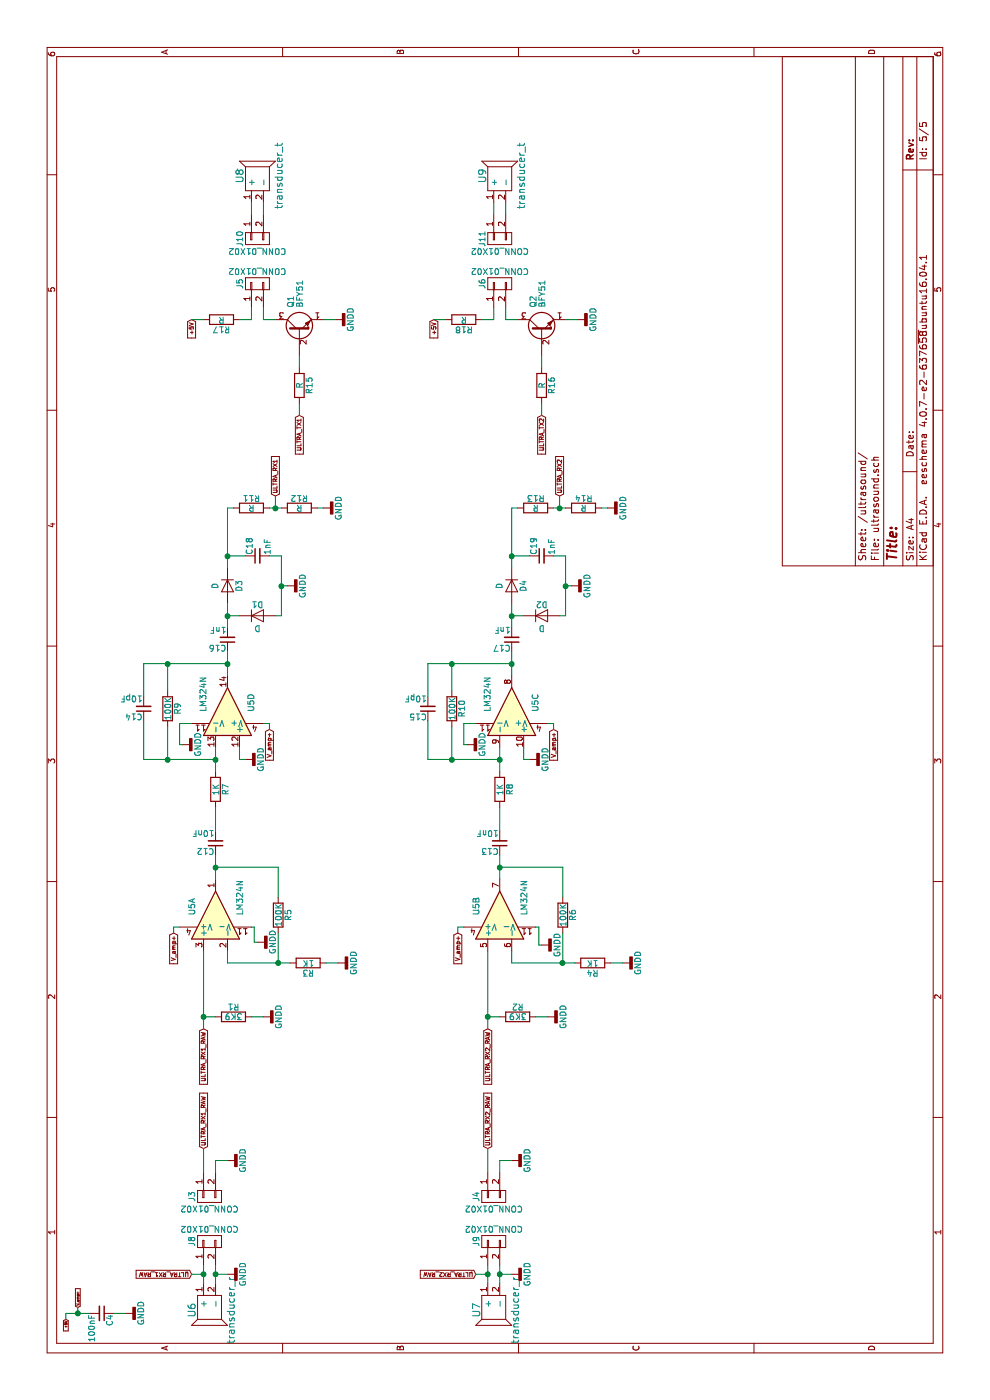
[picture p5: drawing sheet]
EESchema Schematic File Version 2
LIBS:power
LIBS:device
LIBS:switches
LIBS:relays
LIBS:motors
LIBS:transistors
LIBS:conn
LIBS:linear
LIBS:regul
LIBS:74xx
LIBS:cmos4000
LIBS:adc-dac
LIBS:memory
LIBS:xilinx
LIBS:microcontrollers
LIBS:dsp
LIBS:microchip
LIBS:analog_switches
LIBS:motorola
LIBS:texas
LIBS:intel
LIBS:audio
LIBS:interface
LIBS:digital-audio
LIBS:philips
LIBS:display
LIBS:cypress
LIBS:siliconi
LIBS:opto
LIBS:atmel
LIBS:contrib
LIBS:valves
LIBS:adc122s101
LIBS:l298_th
LIBS:transducer
LIBS:Proto1-cache
EELAYER 25 0
EELAYER END
$Descr A4 11693 8268
encoding utf-8
Sheet 5 5
Title ""
Date ""
Rev ""
Comp ""
Comment1 ""
Comment2 ""
Comment3 ""
Comment4 ""
$EndDescr
$Comp
L 2N3904 Q1
U 1 1
P 8925 2500
F 0 "Q1" H 9125 2575 50  0000 L CNN
F 1 "BFY51" H 9125 2500 50  0000 L CNN
F 2 "TO_SOT_Packages_THT:TO-92_Molded_Narrow" H 9125 2425 50  0001 L CIN
F 3 "" H 8925 2500 50  0001 L CNN
F 4 "UofG" H 9125 2675 50  0001 C CNN "part#"
	1    8925 2500
	1    0    0    -1  
$EndComp
$Comp
L R R15
U 1 1
P 8475 2500
F 0 "R15" V 8555 2500 50  0000 C CNN
F 1 "R" V 8475 2500 50  0000 C CNN
F 2 "Resistors_THT:R_Axial_DIN0207_L6.3mm_D2.5mm_P10.16mm_Horizontal" V 8405 2500 50  0001 C CNN
F 3 "" H 8475 2500 50  0001 C CNN
F 4 "UofG" H 8555 2600 50  0001 C CNN "part#"
	1    8475 2500
	0    1    1    0   
$EndComp
$Comp
L CONN_01X02 J5
U 1 1
P 9325 2150
F 0 "J5" H 9325 2300 50  0000 C CNN
F 1 "CONN_01X02" V 9425 2150 50  0000 C CNN
F 2 "Connectors_Terminal_Blocks:TerminalBlock_Altech_AK300-2_P5.00mm" H 9325 2150 50  0001 C CNN
F 3 "" H 9325 2150 50  0001 C CNN
F 4 "UofG" H 9325 2400 50  0001 C CNN "part#"
	1    9325 2150
	1    0    0    -1  
$EndComp
$Comp
L CONN_01X02 J3
U 1 1
P 1700 1750
F 0 "J3" H 1700 1900 50  0000 C CNN
F 1 "CONN_01X02" V 1800 1750 50  0000 C CNN
F 2 "Connectors_Terminal_Blocks:TerminalBlock_Altech_AK300-2_P5.00mm" H 1700 1750 50  0001 C CNN
F 3 "" H 1700 1750 50  0001 C CNN
F 4 "UofG" H 1700 2000 50  0001 C CNN "part#"
	1    1700 1750
	-1   0    0    -1  
$EndComp
$Comp
L GNDD #PWR018
U 1 1
P 2000 1900
F 0 "#PWR018" H 2000 1650 50  0001 C CNN
F 1 "GNDD" H 2000 1775 50  0000 C CNN
F 2 "" H 2000 1900 50  0001 C CNN
F 3 "" H 2000 1900 50  0001 C CNN
	1    2000 1900
	1    0    0    -1  
$EndComp
$Comp
L R R1
U 1 1
P 3200 1950
F 0 "R1" V 3280 1950 50  0000 C CNN
F 1 "3K9" V 3200 1950 50  0000 C CNN
F 2 "Resistors_THT:R_Axial_DIN0207_L6.3mm_D2.5mm_P10.16mm_Horizontal" V 3130 1950 50  0001 C CNN
F 3 "" H 3200 1950 50  0001 C CNN
F 4 "UofG" H 3280 2050 50  0001 C CNN "part#"
	1    3200 1950
	1    0    0    -1  
$EndComp
$Comp
L GNDD #PWR019
U 1 1
P 3200 2200
F 0 "#PWR019" H 3200 1950 50  0001 C CNN
F 1 "GNDD" H 3200 2075 50  0000 C CNN
F 2 "" H 3200 2200 50  0001 C CNN
F 3 "" H 3200 2200 50  0001 C CNN
	1    3200 2200
	1    0    0    -1  
$EndComp
$Comp
L R R5
U 1 1
P 4050 2325
F 0 "R5" V 4130 2325 50  0000 C CNN
F 1 "100K" V 4050 2325 50  0000 C CNN
F 2 "Resistors_THT:R_Axial_DIN0207_L6.3mm_D2.5mm_P10.16mm_Horizontal" V 3980 2325 50  0001 C CNN
F 3 "" H 4050 2325 50  0001 C CNN
F 4 "UofG" H 4130 2425 50  0001 C CNN "part#"
	1    4050 2325
	0    1    1    0   
$EndComp
$Comp
L R R3
U 1 1
P 3650 2575
F 0 "R3" V 3730 2575 50  0000 C CNN
F 1 "1K" V 3650 2575 50  0000 C CNN
F 2 "Resistors_THT:R_Axial_DIN0207_L6.3mm_D2.5mm_P10.16mm_Horizontal" V 3580 2575 50  0001 C CNN
F 3 "" H 3650 2575 50  0001 C CNN
F 4 "UofG" H 3730 2675 50  0001 C CNN "part#"
	1    3650 2575
	-1   0    0    1   
$EndComp
$Comp
L GNDD #PWR020
U 1 1
P 3650 2825
F 0 "#PWR020" H 3650 2575 50  0001 C CNN
F 1 "GNDD" H 3650 2700 50  0000 C CNN
F 2 "" H 3650 2825 50  0001 C CNN
F 3 "" H 3650 2825 50  0001 C CNN
	1    3650 2825
	1    0    0    -1  
$EndComp
$Comp
L C_Small C12
U 1 1
P 4650 1800
F 0 "C12" H 4660 1870 50  0000 L CNN
F 1 "10nF" H 4660 1720 50  0000 L CNN
F 2 "Capacitors_THT:C_Rect_L7.2mm_W3.0mm_P5.00mm_FKS2_FKP2_MKS2_MKP2" H 4650 1800 50  0001 C CNN
F 3 "" H 4650 1800 50  0001 C CNN
F 4 "UofG" H 4660 1970 50  0001 C CNN "part#"
	1    4650 1800
	0    -1   -1   0   
$EndComp
$Comp
L R R7
U 1 1
P 5100 1800
F 0 "R7" V 5180 1800 50  0000 C CNN
F 1 "1K" V 5100 1800 50  0000 C CNN
F 2 "Resistors_THT:R_Axial_DIN0207_L6.3mm_D2.5mm_P10.16mm_Horizontal" V 5030 1800 50  0001 C CNN
F 3 "" H 5100 1800 50  0001 C CNN
F 4 "UofG" H 5180 1900 50  0001 C CNN "part#"
	1    5100 1800
	0    1    1    0   
$EndComp
$Comp
L R R9
U 1 1
P 5775 1400
F 0 "R9" V 5855 1400 50  0000 C CNN
F 1 "100K" V 5775 1400 50  0000 C CNN
F 2 "Resistors_THT:R_Axial_DIN0207_L6.3mm_D2.5mm_P10.16mm_Horizontal" V 5705 1400 50  0001 C CNN
F 3 "" H 5775 1400 50  0001 C CNN
F 4 "UofG" H 5855 1500 50  0001 C CNN "part#"
	1    5775 1400
	0    1    1    0   
$EndComp
$Comp
L C_Small C14
U 1 1
P 5775 1200
F 0 "C14" H 5785 1270 50  0000 L CNN
F 1 "10pF" H 5785 1120 50  0000 L CNN
F 2 "Capacitors_THT:C_Rect_L7.2mm_W3.0mm_P5.00mm_FKS2_FKP2_MKS2_MKP2" H 5775 1200 50  0001 C CNN
F 3 "" H 5775 1200 50  0001 C CNN
F 4 "UofG" H 5785 1370 50  0001 C CNN "part#"
	1    5775 1200
	0    -1   -1   0   
$EndComp
$Comp
L C_Small C16
U 1 1
P 6350 1900
F 0 "C16" H 6360 1970 50  0000 L CNN
F 1 "1nF" H 6360 1820 50  0000 L CNN
F 2 "Capacitors_THT:C_Rect_L7.2mm_W3.0mm_P5.00mm_FKS2_FKP2_MKS2_MKP2" H 6350 1900 50  0001 C CNN
F 3 "" H 6350 1900 50  0001 C CNN
F 4 "UofG" H 6360 2070 50  0001 C CNN "part#"
	1    6350 1900
	0    -1   -1   0   
$EndComp
$Comp
L D D3
U 1 1
P 6800 1900
F 0 "D3" H 6800 2000 50  0000 C CNN
F 1 "D" H 6800 1800 50  0000 C CNN
F 2 "Diodes_THT:D_T-1_P10.16mm_Horizontal" H 6800 1900 50  0001 C CNN
F 3 "" H 6800 1900 50  0001 C CNN
F 4 "UofG" H 6800 2100 50  0001 C CNN "part#"
	1    6800 1900
	-1   0    0    1   
$EndComp
$Comp
L D D1
U 1 1
P 6550 2150
F 0 "D1" H 6550 2250 50  0000 C CNN
F 1 "D" H 6550 2050 50  0000 C CNN
F 2 "Diodes_THT:D_T-1_P10.16mm_Horizontal" H 6550 2150 50  0001 C CNN
F 3 "" H 6550 2150 50  0001 C CNN
F 4 "UofG" H 6550 2350 50  0001 C CNN "part#"
	1    6550 2150
	0    1    1    0   
$EndComp
$Comp
L C_Small C18
U 1 1
P 7050 2150
F 0 "C18" H 7060 2220 50  0000 L CNN
F 1 "1nF" H 7060 2070 50  0000 L CNN
F 2 "Capacitors_THT:C_Rect_L7.2mm_W3.0mm_P5.00mm_FKS2_FKP2_MKS2_MKP2" H 7050 2150 50  0001 C CNN
F 3 "" H 7050 2150 50  0001 C CNN
F 4 "UofG" H 7060 2320 50  0001 C CNN "part#"
	1    7050 2150
	1    0    0    -1  
$EndComp
$Comp
L GNDD #PWR021
U 1 1
P 6800 2400
F 0 "#PWR021" H 6800 2150 50  0001 C CNN
F 1 "GNDD" H 6800 2275 50  0000 C CNN
F 2 "" H 6800 2400 50  0001 C CNN
F 3 "" H 6800 2400 50  0001 C CNN
	1    6800 2400
	1    0    0    -1  
$EndComp
$Comp
L CONN_01X02 J4
U 1 1
P 1700 4125
F 0 "J4" H 1700 4275 50  0000 C CNN
F 1 "CONN_01X02" V 1800 4125 50  0000 C CNN
F 2 "Connectors_Terminal_Blocks:TerminalBlock_Altech_AK300-2_P5.00mm" H 1700 4125 50  0001 C CNN
F 3 "" H 1700 4125 50  0001 C CNN
F 4 "UofG" H 1700 4375 50  0001 C CNN "part#"
	1    1700 4125
	-1   0    0    -1  
$EndComp
$Comp
L GNDD #PWR022
U 1 1
P 2000 4275
F 0 "#PWR022" H 2000 4025 50  0001 C CNN
F 1 "GNDD" H 2000 4150 50  0000 C CNN
F 2 "" H 2000 4275 50  0001 C CNN
F 3 "" H 2000 4275 50  0001 C CNN
	1    2000 4275
	1    0    0    -1  
$EndComp
$Comp
L R R2
U 1 1
P 3200 4325
F 0 "R2" V 3280 4325 50  0000 C CNN
F 1 "3K9" V 3200 4325 50  0000 C CNN
F 2 "Resistors_THT:R_Axial_DIN0207_L6.3mm_D2.5mm_P10.16mm_Horizontal" V 3130 4325 50  0001 C CNN
F 3 "" H 3200 4325 50  0001 C CNN
F 4 "UofG" H 3280 4425 50  0001 C CNN "part#"
	1    3200 4325
	1    0    0    -1  
$EndComp
$Comp
L GNDD #PWR023
U 1 1
P 3200 4575
F 0 "#PWR023" H 3200 4325 50  0001 C CNN
F 1 "GNDD" H 3200 4450 50  0000 C CNN
F 2 "" H 3200 4575 50  0001 C CNN
F 3 "" H 3200 4575 50  0001 C CNN
	1    3200 4575
	1    0    0    -1  
$EndComp
$Comp
L R R6
U 1 1
P 4050 4700
F 0 "R6" V 4130 4700 50  0000 C CNN
F 1 "100K" V 4050 4700 50  0000 C CNN
F 2 "Resistors_THT:R_Axial_DIN0207_L6.3mm_D2.5mm_P10.16mm_Horizontal" V 3980 4700 50  0001 C CNN
F 3 "" H 4050 4700 50  0001 C CNN
F 4 "UofG" H 4130 4800 50  0001 C CNN "part#"
	1    4050 4700
	0    1    1    0   
$EndComp
$Comp
L R R4
U 1 1
P 3650 4950
F 0 "R4" V 3730 4950 50  0000 C CNN
F 1 "1K" V 3650 4950 50  0000 C CNN
F 2 "Resistors_THT:R_Axial_DIN0207_L6.3mm_D2.5mm_P10.16mm_Horizontal" V 3580 4950 50  0001 C CNN
F 3 "" H 3650 4950 50  0001 C CNN
F 4 "UofG" H 3730 5050 50  0001 C CNN "part#"
	1    3650 4950
	-1   0    0    1   
$EndComp
$Comp
L GNDD #PWR024
U 1 1
P 3650 5200
F 0 "#PWR024" H 3650 4950 50  0001 C CNN
F 1 "GNDD" H 3650 5075 50  0000 C CNN
F 2 "" H 3650 5200 50  0001 C CNN
F 3 "" H 3650 5200 50  0001 C CNN
	1    3650 5200
	1    0    0    -1  
$EndComp
$Comp
L C_Small C13
U 1 1
P 4650 4175
F 0 "C13" H 4660 4245 50  0000 L CNN
F 1 "10nF" H 4660 4095 50  0000 L CNN
F 2 "Capacitors_THT:C_Rect_L7.2mm_W3.0mm_P5.00mm_FKS2_FKP2_MKS2_MKP2" H 4650 4175 50  0001 C CNN
F 3 "" H 4650 4175 50  0001 C CNN
F 4 "UofG" H 4660 4345 50  0001 C CNN "part#"
	1    4650 4175
	0    -1   -1   0   
$EndComp
$Comp
L R R8
U 1 1
P 5100 4175
F 0 "R8" V 5180 4175 50  0000 C CNN
F 1 "1K" V 5100 4175 50  0000 C CNN
F 2 "Resistors_THT:R_Axial_DIN0207_L6.3mm_D2.5mm_P10.16mm_Horizontal" V 5030 4175 50  0001 C CNN
F 3 "" H 5100 4175 50  0001 C CNN
F 4 "UofG" H 5180 4275 50  0001 C CNN "part#"
	1    5100 4175
	0    1    1    0   
$EndComp
$Comp
L R R10
U 1 1
P 5775 3775
F 0 "R10" V 5855 3775 50  0000 C CNN
F 1 "100K" V 5775 3775 50  0000 C CNN
F 2 "Resistors_THT:R_Axial_DIN0207_L6.3mm_D2.5mm_P10.16mm_Horizontal" V 5705 3775 50  0001 C CNN
F 3 "" H 5775 3775 50  0001 C CNN
F 4 "UofG" H 5855 3875 50  0001 C CNN "part#"
	1    5775 3775
	0    1    1    0   
$EndComp
$Comp
L C_Small C15
U 1 1
P 5775 3575
F 0 "C15" H 5785 3645 50  0000 L CNN
F 1 "10pF" H 5785 3495 50  0000 L CNN
F 2 "Capacitors_THT:C_Rect_L7.2mm_W3.0mm_P5.00mm_FKS2_FKP2_MKS2_MKP2" H 5775 3575 50  0001 C CNN
F 3 "" H 5775 3575 50  0001 C CNN
F 4 "UofG" H 5785 3745 50  0001 C CNN "part#"
	1    5775 3575
	0    -1   -1   0   
$EndComp
$Comp
L C_Small C17
U 1 1
P 6350 4275
F 0 "C17" H 6360 4345 50  0000 L CNN
F 1 "1nF" H 6360 4195 50  0000 L CNN
F 2 "Capacitors_THT:C_Rect_L7.2mm_W3.0mm_P5.00mm_FKS2_FKP2_MKS2_MKP2" H 6350 4275 50  0001 C CNN
F 3 "" H 6350 4275 50  0001 C CNN
F 4 "UofG" H 6360 4445 50  0001 C CNN "part#"
	1    6350 4275
	0    -1   -1   0   
$EndComp
$Comp
L D D4
U 1 1
P 6800 4275
F 0 "D4" H 6800 4375 50  0000 C CNN
F 1 "D" H 6800 4175 50  0000 C CNN
F 2 "Diodes_THT:D_T-1_P10.16mm_Horizontal" H 6800 4275 50  0001 C CNN
F 3 "" H 6800 4275 50  0001 C CNN
F 4 "UofG" H 6800 4475 50  0001 C CNN "part#"
	1    6800 4275
	-1   0    0    1   
$EndComp
$Comp
L D D2
U 1 1
P 6550 4525
F 0 "D2" H 6550 4625 50  0000 C CNN
F 1 "D" H 6550 4425 50  0000 C CNN
F 2 "Diodes_THT:D_T-1_P10.16mm_Horizontal" H 6550 4525 50  0001 C CNN
F 3 "" H 6550 4525 50  0001 C CNN
F 4 "UofG" H 6550 4725 50  0001 C CNN "part#"
	1    6550 4525
	0    1    1    0   
$EndComp
$Comp
L C_Small C19
U 1 1
P 7050 4525
F 0 "C19" H 7060 4595 50  0000 L CNN
F 1 "1nF" H 7060 4445 50  0000 L CNN
F 2 "Capacitors_THT:C_Rect_L7.2mm_W3.0mm_P5.00mm_FKS2_FKP2_MKS2_MKP2" H 7050 4525 50  0001 C CNN
F 3 "" H 7050 4525 50  0001 C CNN
F 4 "UofG" H 7060 4695 50  0001 C CNN "part#"
	1    7050 4525
	1    0    0    -1  
$EndComp
$Comp
L GNDD #PWR025
U 1 1
P 6800 4775
F 0 "#PWR025" H 6800 4525 50  0001 C CNN
F 1 "GNDD" H 6800 4650 50  0000 C CNN
F 2 "" H 6800 4775 50  0001 C CNN
F 3 "" H 6800 4775 50  0001 C CNN
	1    6800 4775
	1    0    0    -1  
$EndComp
$Comp
L C_Small C4
U 1 1
P 725 850
F 0 "C4" H 735 920 50  0000 L CNN
F 1 "100nF" H 735 770 50  0000 L CNN
F 2 "Capacitors_THT:C_Rect_L7.2mm_W3.0mm_P5.00mm_FKS2_FKP2_MKS2_MKP2" H 725 850 50  0001 C CNN
F 3 "" H 725 850 50  0001 C CNN
F 4 "UofG" H 735 1020 50  0001 C CNN "part#"
	1    725  850 
	-1   0    0    1   
$EndComp
$Comp
L GNDD #PWR026
U 1 1
P 5350 2050
F 0 "#PWR026" H 5350 1800 50  0001 C CNN
F 1 "GNDD" H 5350 1925 50  0000 C CNN
F 2 "" H 5350 2050 50  0001 C CNN
F 3 "" H 5350 2050 50  0001 C CNN
	1    5350 2050
	1    0    0    -1  
$EndComp
$Comp
L GNDD #PWR027
U 1 1
P 5350 4425
F 0 "#PWR027" H 5350 4175 50  0001 C CNN
F 1 "GNDD" H 5350 4300 50  0000 C CNN
F 2 "" H 5350 4425 50  0001 C CNN
F 3 "" H 5350 4425 50  0001 C CNN
	1    5350 4425
	1    0    0    -1  
$EndComp
$Comp
L GNDD #PWR028
U 1 1
P 725 1050
F 0 "#PWR028" H 725 800 50  0001 C CNN
F 1 "GNDD" H 725 925 50  0000 C CNN
F 2 "" H 725 1050 50  0001 C CNN
F 3 "" H 725 1050 50  0001 C CNN
	1    725  1050
	1    0    0    -1  
$EndComp
$Comp
L 2N3904 Q2
U 1 1
P 8925 4525
F 0 "Q2" H 9125 4600 50  0000 L CNN
F 1 "BFY51" H 9125 4525 50  0000 L CNN
F 2 "TO_SOT_Packages_THT:TO-92_Molded_Narrow" H 9125 4450 50  0001 L CIN
F 3 "" H 8925 4525 50  0001 L CNN
F 4 "UofG" H 9125 4700 50  0001 C CNN "part#"
	1    8925 4525
	1    0    0    -1  
$EndComp
$Comp
L R R16
U 1 1
P 8475 4525
F 0 "R16" V 8555 4525 50  0000 C CNN
F 1 "R" V 8475 4525 50  0000 C CNN
F 2 "Resistors_THT:R_Axial_DIN0207_L6.3mm_D2.5mm_P10.16mm_Horizontal" V 8405 4525 50  0001 C CNN
F 3 "" H 8475 4525 50  0001 C CNN
F 4 "UofG" H 8555 4625 50  0001 C CNN "part#"
	1    8475 4525
	0    1    1    0   
$EndComp
$Comp
L CONN_01X02 J6
U 1 1
P 9325 4175
F 0 "J6" H 9325 4325 50  0000 C CNN
F 1 "CONN_01X02" V 9425 4175 50  0000 C CNN
F 2 "Connectors_Terminal_Blocks:TerminalBlock_Altech_AK300-2_P5.00mm" H 9325 4175 50  0001 C CNN
F 3 "" H 9325 4175 50  0001 C CNN
F 4 "UofG" H 9325 4425 50  0001 C CNN "part#"
	1    9325 4175
	1    0    0    -1  
$EndComp
$Comp
L R R11
U 1 1
P 7450 2100
F 0 "R11" V 7530 2100 50  0000 C CNN
F 1 "R" V 7450 2100 50  0000 C CNN
F 2 "Resistors_THT:R_Axial_DIN0207_L6.3mm_D2.5mm_P10.16mm_Horizontal" V 7380 2100 50  0001 C CNN
F 3 "" H 7450 2100 50  0001 C CNN
F 4 "UofG" H 7530 2200 50  0001 C CNN "part#"
	1    7450 2100
	1    0    0    -1  
$EndComp
$Comp
L R R12
U 1 1
P 7450 2500
F 0 "R12" V 7530 2500 50  0000 C CNN
F 1 "R" V 7450 2500 50  0000 C CNN
F 2 "Resistors_THT:R_Axial_DIN0207_L6.3mm_D2.5mm_P10.16mm_Horizontal" V 7380 2500 50  0001 C CNN
F 3 "" H 7450 2500 50  0001 C CNN
F 4 "UofG" H 7530 2600 50  0001 C CNN "part#"
	1    7450 2500
	1    0    0    -1  
$EndComp
$Comp
L R R13
U 1 1
P 7450 4475
F 0 "R13" V 7530 4475 50  0000 C CNN
F 1 "R" V 7450 4475 50  0000 C CNN
F 2 "Resistors_THT:R_Axial_DIN0207_L6.3mm_D2.5mm_P10.16mm_Horizontal" V 7380 4475 50  0001 C CNN
F 3 "" H 7450 4475 50  0001 C CNN
F 4 "UofG" H 7530 4575 50  0001 C CNN "part#"
	1    7450 4475
	1    0    0    -1  
$EndComp
$Comp
L R R14
U 1 1
P 7450 4875
F 0 "R14" V 7530 4875 50  0000 C CNN
F 1 "R" V 7450 4875 50  0000 C CNN
F 2 "Resistors_THT:R_Axial_DIN0207_L6.3mm_D2.5mm_P10.16mm_Horizontal" V 7380 4875 50  0001 C CNN
F 3 "" H 7450 4875 50  0001 C CNN
F 4 "UofG" H 7530 4975 50  0001 C CNN "part#"
	1    7450 4875
	1    0    0    -1  
$EndComp
$Comp
L GNDD #PWR029
U 1 1
P 7450 5075
F 0 "#PWR029" H 7450 4825 50  0001 C CNN
F 1 "GNDD" H 7450 4950 50  0000 C CNN
F 2 "" H 7450 5075 50  0001 C CNN
F 3 "" H 7450 5075 50  0001 C CNN
	1    7450 5075
	1    0    0    -1  
$EndComp
$Comp
L GNDD #PWR030
U 1 1
P 7450 2700
F 0 "#PWR030" H 7450 2450 50  0001 C CNN
F 1 "GNDD" H 7450 2575 50  0000 C CNN
F 2 "" H 7450 2700 50  0001 C CNN
F 3 "" H 7450 2700 50  0001 C CNN
	1    7450 2700
	1    0    0    -1  
$EndComp
$Comp
L GNDD #PWR031
U 1 1
P 9025 2800
F 0 "#PWR031" H 9025 2550 50  0001 C CNN
F 1 "GNDD" H 9025 2675 50  0000 C CNN
F 2 "" H 9025 2800 50  0001 C CNN
F 3 "" H 9025 2800 50  0001 C CNN
	1    9025 2800
	1    0    0    -1  
$EndComp
$Comp
L GNDD #PWR032
U 1 1
P 9025 4825
F 0 "#PWR032" H 9025 4575 50  0001 C CNN
F 1 "GNDD" H 9025 4700 50  0000 C CNN
F 2 "" H 9025 4825 50  0001 C CNN
F 3 "" H 9025 4825 50  0001 C CNN
	1    9025 4825
	1    0    0    -1  
$EndComp
$Comp
L R R17
U 1 1
P 9025 1850
F 0 "R17" V 9105 1850 50  0000 C CNN
F 1 "R" V 9025 1850 50  0000 C CNN
F 2 "Resistors_THT:R_Axial_DIN0207_L6.3mm_D2.5mm_P10.16mm_Horizontal" V 8955 1850 50  0001 C CNN
F 3 "" H 9025 1850 50  0001 C CNN
F 4 "UofG" H 9105 1950 50  0001 C CNN "part#"
	1    9025 1850
	-1   0    0    1   
$EndComp
$Comp
L R R18
U 1 1
P 9025 3875
F 0 "R18" V 9105 3875 50  0000 C CNN
F 1 "R" V 9025 3875 50  0000 C CNN
F 2 "Resistors_THT:R_Axial_DIN0207_L6.3mm_D2.5mm_P10.16mm_Horizontal" V 8955 3875 50  0001 C CNN
F 3 "" H 9025 3875 50  0001 C CNN
F 4 "UofG" H 9105 3975 50  0001 C CNN "part#"
	1    9025 3875
	-1   0    0    1   
$EndComp
$Comp
L LM324N U5
U 1 1
P 4050 1800
F 0 "U5" H 4050 2000 50  0000 L CNN
F 1 "LM324N" H 4050 1600 50  0000 L CNN
F 2 "Housings_DIP:DIP-14_W7.62mm_LongPads" H 4000 1900 50  0001 C CNN
F 3 "" H 4100 2000 50  0001 C CNN
F 4 "UofG" H 4050 2100 50  0001 C CNN "part#"
	1    4050 1800
	1    0    0    -1  
$EndComp
$Comp
L LM324N U5
U 3 1
P 5750 4275
F 0 "U5" H 5750 4475 50  0000 L CNN
F 1 "LM324N" H 5750 4075 50  0000 L CNN
F 2 "Housings_DIP:DIP-14_W7.62mm_LongPads" H 5700 4375 50  0001 C CNN
F 3 "" H 5800 4475 50  0001 C CNN
F 4 "UofG" H 5750 4575 50  0001 C CNN "part#"
	3    5750 4275
	1    0    0    1   
$EndComp
$Comp
L LM324N U5
U 2 1
P 4050 4175
F 0 "U5" H 4050 4375 50  0000 L CNN
F 1 "LM324N" H 4050 3975 50  0000 L CNN
F 2 "Housings_DIP:DIP-14_W7.62mm_LongPads" H 4000 4275 50  0001 C CNN
F 3 "" H 4100 4375 50  0001 C CNN
F 4 "UofG" H 4050 4475 50  0001 C CNN "part#"
	2    4050 4175
	1    0    0    -1  
$EndComp
$Comp
L LM324N U5
U 4 1
P 5750 1900
F 0 "U5" H 5750 2100 50  0000 L CNN
F 1 "LM324N" H 5750 1700 50  0000 L CNN
F 2 "Housings_DIP:DIP-14_W7.62mm_LongPads" H 5700 2000 50  0001 C CNN
F 3 "" H 5800 2100 50  0001 C CNN
F 4 "UofG" H 5750 2200 50  0001 C CNN "part#"
	4    5750 1900
	1    0    0    1   
$EndComp
$Comp
L transducer U9
U 1 1
P 10225 4175
F 0 "U9" H 10225 4325 60  0000 C CNN
F 1 "transducer_t" H 10225 4000 60  0000 C CNN
F 2 "BowlsEye:transducer" H 10225 3975 60  0001 C CNN
F 3 "" H 10225 3975 60  0001 C CNN
F 4 "MA40S4S" H 10225 4425 50  0001 C CNN "part#"
F 5 "237-0799" H 10225 4425 50  0001 C CNN "rs#"
	1    10225 4175
	1    0    0    -1  
$EndComp
$Comp
L CONN_01X02 J11
U 1 1
P 9700 4175
F 0 "J11" H 9700 4325 50  0000 C CNN
F 1 "CONN_01X02" V 9800 4175 50  0000 C CNN
F 2 "Connectors_Terminal_Blocks:TerminalBlock_Altech_AK300-2_P5.00mm" H 9700 4175 50  0001 C CNN
F 3 "" H 9700 4175 50  0001 C CNN
F 4 "UofG" H 9700 4425 50  0001 C CNN "part#"
	1    9700 4175
	-1   0    0    -1  
$EndComp
$Comp
L transducer U8
U 1 1
P 10225 2150
F 0 "U8" H 10225 2300 60  0000 C CNN
F 1 "transducer_t" H 10225 1975 60  0000 C CNN
F 2 "BowlsEye:transducer" H 10225 1950 60  0001 C CNN
F 3 "" H 10225 1950 60  0001 C CNN
F 4 "MA40S4S" H 10225 2400 50  0001 C CNN "part#"
F 5 "237-0799" H 10225 2400 50  0001 C CNN "rs#"
	1    10225 2150
	1    0    0    -1  
$EndComp
$Comp
L CONN_01X02 J10
U 1 1
P 9700 2150
F 0 "J10" H 9700 2300 50  0000 C CNN
F 1 "CONN_01X02" V 9800 2150 50  0000 C CNN
F 2 "Connectors_Terminal_Blocks:TerminalBlock_Altech_AK300-2_P5.00mm" H 9700 2150 50  0001 C CNN
F 3 "" H 9700 2150 50  0001 C CNN
F 4 "UofG" H 9700 2400 50  0001 C CNN "part#"
	1    9700 2150
	-1   0    0    -1  
$EndComp
$Comp
L transducer U7
U 1 1
P 750 4125
F 0 "U7" H 750 4275 60  0000 C CNN
F 1 "transducer_r" H 750 3950 60  0000 C CNN
F 2 "BowlsEye:transducer" H 750 3925 60  0001 C CNN
F 3 "" H 750 3925 60  0001 C CNN
F 4 "MA40S4R " H 750 4375 50  0001 C CNN "part#"
F 5 "237-0783" H 750 4375 50  0001 C CNN "rs#"
	1    750  4125
	-1   0    0    -1  
$EndComp
$Comp
L CONN_01X02 J9
U 1 1
P 1325 4125
F 0 "J9" H 1325 4275 50  0000 C CNN
F 1 "CONN_01X02" V 1425 4125 50  0000 C CNN
F 2 "Connectors_Terminal_Blocks:TerminalBlock_Altech_AK300-2_P5.00mm" H 1325 4125 50  0001 C CNN
F 3 "" H 1325 4125 50  0001 C CNN
F 4 "UofG" H 1325 4375 50  0001 C CNN "part#"
	1    1325 4125
	1    0    0    -1  
$EndComp
$Comp
L GNDD #PWR033
U 1 1
P 1050 4275
F 0 "#PWR033" H 1050 4025 50  0001 C CNN
F 1 "GNDD" H 1050 4150 50  0000 C CNN
F 2 "" H 1050 4275 50  0001 C CNN
F 3 "" H 1050 4275 50  0001 C CNN
	1    1050 4275
	1    0    0    -1  
$EndComp
$Comp
L transducer U6
U 1 1
P 750 1750
F 0 "U6" H 750 1900 60  0000 C CNN
F 1 "transducer_r" H 750 1575 60  0000 C CNN
F 2 "BowlsEye:transducer" H 750 1550 60  0001 C CNN
F 3 "" H 750 1550 60  0001 C CNN
F 4 "MA40S4R " H 750 2000 50  0001 C CNN "part#"
F 5 "237-0783" H 750 2000 50  0001 C CNN "rs#"
	1    750  1750
	-1   0    0    -1  
$EndComp
$Comp
L CONN_01X02 J8
U 1 1
P 1325 1750
F 0 "J8" H 1325 1900 50  0000 C CNN
F 1 "CONN_01X02" V 1425 1750 50  0000 C CNN
F 2 "Connectors_Terminal_Blocks:TerminalBlock_Altech_AK300-2_P5.00mm" H 1325 1750 50  0001 C CNN
F 3 "" H 1325 1750 50  0001 C CNN
F 4 "UofG" H 1325 2000 50  0001 C CNN "part#"
	1    1325 1750
	1    0    0    -1  
$EndComp
$Comp
L GNDD #PWR034
U 1 1
P 1050 1900
F 0 "#PWR034" H 1050 1650 50  0001 C CNN
F 1 "GNDD" H 1050 1775 50  0000 C CNN
F 2 "" H 1050 1900 50  0001 C CNN
F 3 "" H 1050 1900 50  0001 C CNN
	1    1050 1900
	1    0    0    -1  
$EndComp
$Comp
L GNDD #PWR035
U 1 1
P 3825 2150
F 0 "#PWR035" H 3825 1900 50  0001 C CNN
F 1 "GNDD" H 3825 2025 50  0000 C CNN
F 2 "" H 3825 2150 50  0001 C CNN
F 3 "" H 3825 2150 50  0001 C CNN
	1    3825 2150
	1    0    0    -1  
$EndComp
$Comp
L GNDD #PWR036
U 1 1
P 5475 1525
F 0 "#PWR036" H 5475 1275 50  0001 C CNN
F 1 "GNDD" H 5475 1400 50  0000 C CNN
F 2 "" H 5475 1525 50  0001 C CNN
F 3 "" H 5475 1525 50  0001 C CNN
	1    5475 1525
	1    0    0    -1  
$EndComp
$Comp
L GNDD #PWR037
U 1 1
P 3800 4525
F 0 "#PWR037" H 3800 4275 50  0001 C CNN
F 1 "GNDD" H 3800 4400 50  0000 C CNN
F 2 "" H 3800 4525 50  0001 C CNN
F 3 "" H 3800 4525 50  0001 C CNN
	1    3800 4525
	1    0    0    -1  
$EndComp
$Comp
L GNDD #PWR038
U 1 1
P 5475 3900
F 0 "#PWR038" H 5475 3650 50  0001 C CNN
F 1 "GNDD" H 5475 3775 50  0000 C CNN
F 2 "" H 5475 3900 50  0001 C CNN
F 3 "" H 5475 3900 50  0001 C CNN
	1    5475 3900
	1    0    0    -1  
$EndComp
Text GLabel 9025 1600 0    35   Input ~ 0
+5V
Text GLabel 8225 2500 0    35   Input ~ 0
ULTRA_TX1
Text GLabel 2100 1700 2    35   Input ~ 0
ULTRA_RX1_RAW
Text GLabel 3100 1700 0    35   Input ~ 0
ULTRA_RX1_RAW
Text GLabel 2100 4075 2    35   Input ~ 0
ULTRA_RX2_RAW
Text GLabel 3100 4075 0    35   Input ~ 0
ULTRA_RX2_RAW
Text GLabel 7550 4675 2    35   Input ~ 0
ULTRA_RX2
Text GLabel 3900 1450 0    35   Input ~ 0
V_amp+
Text GLabel 5600 2250 0    35   Input ~ 0
V_amp+
Text GLabel 675  550  0    20   Input ~ 0
+5V
Text GLabel 775  650  2    20   Input ~ 0
V_amp+
Text GLabel 3900 3825 0    35   Input ~ 0
V_amp+
Text GLabel 5600 4625 0    35   Input ~ 0
V_amp+
Text GLabel 9025 3625 0    35   Input ~ 0
+5V
Text GLabel 8225 4525 0    35   Input ~ 0
ULTRA_TX2
Text GLabel 7550 2300 2    35   Input ~ 0
ULTRA_RX1
Text GLabel 1050 1600 1    35   Input ~ 0
ULTRA_RX1_RAW
Text GLabel 1050 3975 1    35   Input ~ 0
ULTRA_RX2_RAW
Wire Wire Line
	9025 2700 9025 2800
Wire Wire Line
	8325 2500 8225 2500
Wire Wire Line
	8625 2500 8725 2500
Wire Wire Line
	1900 1700 2100 1700
Wire Wire Line
	1900 1800 2000 1800
Wire Wire Line
	2000 1800 2000 1900
Wire Wire Line
	3100 1700 3750 1700
Wire Wire Line
	3200 1700 3200 1800
Wire Wire Line
	3200 2100 3200 2200
Wire Wire Line
	4350 1800 4550 1800
Wire Wire Line
	4450 1800 4450 2325
Wire Wire Line
	4450 2325 4200 2325
Wire Wire Line
	3900 2325 3650 2325
Wire Wire Line
	3650 1900 3750 1900
Wire Wire Line
	3650 1900 3650 2425
Wire Wire Line
	3650 2725 3650 2825
Wire Wire Line
	4750 1800 4950 1800
Wire Wire Line
	5250 1800 5450 1800
Wire Wire Line
	6150 1200 6150 1900
Wire Wire Line
	6050 1900 6250 1900
Wire Wire Line
	5350 1200 5350 1800
Wire Wire Line
	5675 1200 5350 1200
Wire Wire Line
	5875 1200 6150 1200
Wire Wire Line
	6450 1900 6650 1900
Wire Wire Line
	6550 2000 6550 1900
Wire Wire Line
	6950 1900 7450 1900
Wire Wire Line
	7050 1900 7050 2050
Wire Wire Line
	7050 2350 7050 2250
Wire Wire Line
	6550 2350 7050 2350
Wire Wire Line
	6550 2350 6550 2300
Wire Wire Line
	6800 2350 6800 2400
Wire Wire Line
	1900 4075 2100 4075
Wire Wire Line
	1900 4175 2000 4175
Wire Wire Line
	2000 4175 2000 4275
Wire Wire Line
	3100 4075 3750 4075
Wire Wire Line
	3200 4075 3200 4175
Wire Wire Line
	3200 4475 3200 4575
Wire Wire Line
	4350 4175 4550 4175
Wire Wire Line
	4450 4175 4450 4700
Wire Wire Line
	4450 4700 4200 4700
Wire Wire Line
	3900 4700 3650 4700
Wire Wire Line
	3650 4275 3750 4275
Wire Wire Line
	3650 4275 3650 4800
Wire Wire Line
	3650 5100 3650 5200
Wire Wire Line
	4750 4175 4950 4175
Wire Wire Line
	5250 4175 5450 4175
Wire Wire Line
	5925 3775 6150 3775
Wire Wire Line
	6150 3575 6150 4275
Wire Wire Line
	6050 4275 6250 4275
Wire Wire Line
	5625 3775 5350 3775
Wire Wire Line
	5350 3575 5350 4175
Wire Wire Line
	5675 3575 5350 3575
Wire Wire Line
	5875 3575 6150 3575
Wire Wire Line
	6450 4275 6650 4275
Wire Wire Line
	6550 4375 6550 4275
Wire Wire Line
	6950 4275 7450 4275
Wire Wire Line
	7050 4275 7050 4425
Wire Wire Line
	7050 4725 7050 4625
Wire Wire Line
	6550 4725 7050 4725
Wire Wire Line
	6550 4725 6550 4675
Wire Wire Line
	6800 4725 6800 4775
Wire Wire Line
	5350 1400 5625 1400
Wire Wire Line
	5925 1400 6150 1400
Wire Wire Line
	3900 1450 3950 1450
Wire Wire Line
	3950 1450 3950 1500
Wire Wire Line
	5650 1500 5650 1600
Wire Wire Line
	5650 2200 5650 2250
Wire Wire Line
	5650 2250 5600 2250
Wire Wire Line
	5450 2000 5350 2000
Wire Wire Line
	5350 2000 5350 2050
Wire Wire Line
	5450 4375 5350 4375
Wire Wire Line
	5350 4375 5350 4425
Wire Wire Line
	725  550  725  750 
Wire Wire Line
	725  950  725  1050
Wire Wire Line
	725  550  675  550 
Wire Wire Line
	775  650  725  650 
Wire Wire Line
	3950 3875 3950 3825
Wire Wire Line
	3950 3825 3900 3825
Wire Wire Line
	5650 3875 5650 3975
Wire Wire Line
	5650 4575 5650 4625
Wire Wire Line
	5650 4625 5600 4625
Wire Wire Line
	9025 4725 9025 4825
Wire Wire Line
	8325 4525 8225 4525
Wire Wire Line
	8625 4525 8725 4525
Wire Wire Line
	7450 1900 7450 1950
Wire Wire Line
	7450 2250 7450 2350
Wire Wire Line
	7450 2300 7550 2300
Wire Wire Line
	7450 4275 7450 4325
Wire Wire Line
	7450 4625 7450 4725
Wire Wire Line
	7450 4675 7550 4675
Wire Wire Line
	7450 5025 7450 5075
Wire Wire Line
	7450 2650 7450 2700
Wire Wire Line
	9900 4125 10000 4125
Wire Wire Line
	9900 4225 10000 4225
Wire Wire Line
	9900 2100 10000 2100
Wire Wire Line
	9900 2200 10000 2200
Wire Wire Line
	975  4075 1125 4075
Wire Wire Line
	975  4175 1125 4175
Wire Wire Line
	1050 4175 1050 4275
Wire Wire Line
	975  1700 1125 1700
Wire Wire Line
	975  1800 1125 1800
Wire Wire Line
	1050 1800 1050 1900
Wire Wire Line
	3950 2100 3950 2125
Wire Wire Line
	3950 2125 3825 2125
Wire Wire Line
	3825 2125 3825 2150
Wire Wire Line
	5650 1500 5475 1500
Wire Wire Line
	5475 1500 5475 1525
Wire Wire Line
	3950 4475 3950 4500
Wire Wire Line
	3950 4500 3800 4500
Wire Wire Line
	3800 4500 3800 4525
Wire Wire Line
	5650 3875 5475 3875
Wire Wire Line
	5475 3875 5475 3900
Wire Wire Line
	1050 1600 1050 1700
Wire Wire Line
	1050 4075 1050 3975
Wire Wire Line
	9125 4225 9025 4225
Wire Wire Line
	9025 3725 9025 3625
Wire Wire Line
	9025 4025 9025 4125
Wire Wire Line
	9025 4125 9125 4125
Wire Wire Line
	9025 4225 9025 4325
Wire Wire Line
	9125 2200 9025 2200
Wire Wire Line
	9025 2200 9025 2300
Wire Wire Line
	9025 2100 9125 2100
Wire Wire Line
	9025 2000 9025 2100
Wire Wire Line
	9025 1600 9025 1700
Connection ~ 3200 1700
Connection ~ 3650 2325
Connection ~ 4450 1800
Connection ~ 5350 1800
Connection ~ 5350 1400
Connection ~ 6150 1400
Connection ~ 6150 1900
Connection ~ 6550 1900
Connection ~ 6800 2350
Connection ~ 7050 1900
Connection ~ 3200 4075
Connection ~ 3650 4700
Connection ~ 4450 4175
Connection ~ 5350 4175
Connection ~ 5350 3775
Connection ~ 6150 3775
Connection ~ 6150 4275
Connection ~ 6550 4275
Connection ~ 6800 4725
Connection ~ 7050 4275
Connection ~ 725  650 
Connection ~ 7450 2300
Connection ~ 7450 4675
Connection ~ 1050 4175
Connection ~ 1050 1800
Connection ~ 1050 1700
Connection ~ 1050 4075
$EndSCHEMATC
